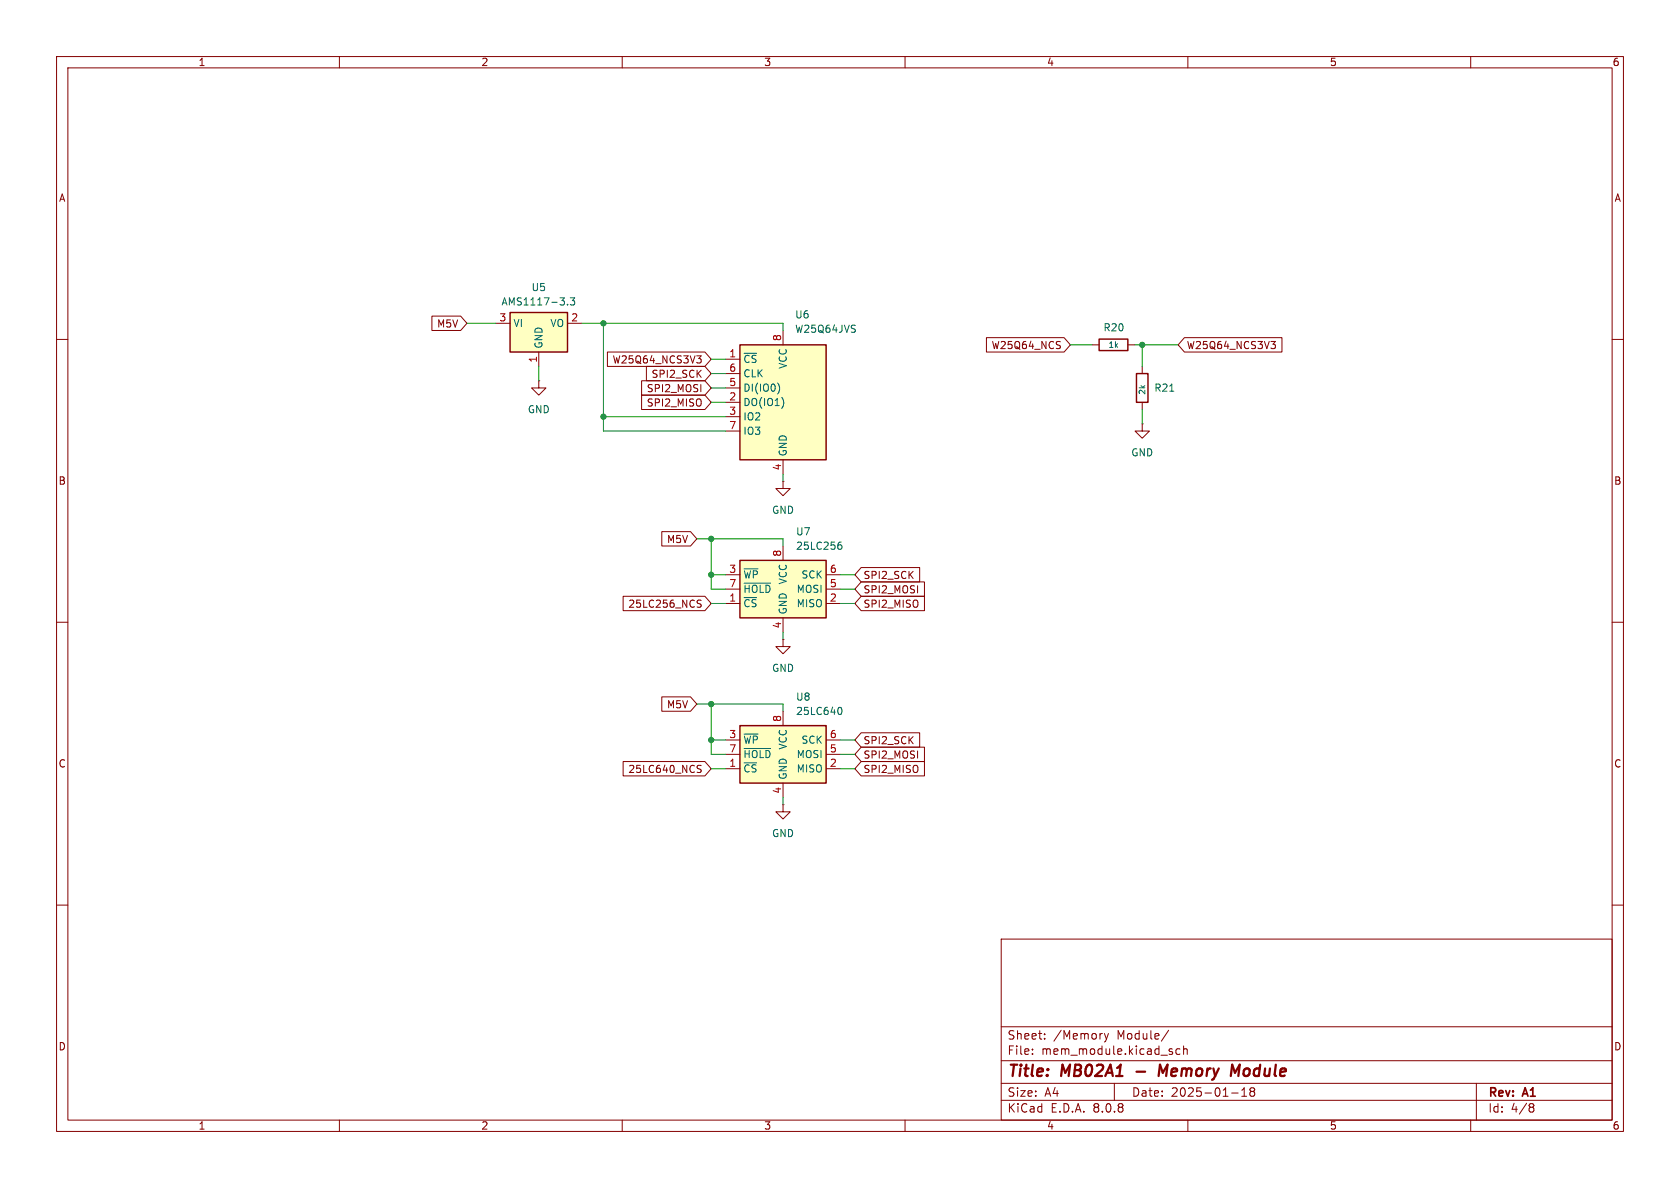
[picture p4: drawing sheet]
<svg xmlns="http://www.w3.org/2000/svg" width="297mm" height="210mm" viewBox="0 0 297 210" stroke-linecap="round" stroke-linejoin="round" font-family="sans-serif">
<g fill="none" stroke="#840000" stroke-width=".18">
<path d="M10 10h277v190h-277zM12 12h273v186h-273zM60 10v2M110 10v2M160 10v2M210 10v2M260 10v2M10 60h2M95.2 67.3v1.3h1.3l-1.3 1.3-1.2-1.3h1.2M95.2 67.3h.1M193 61h1.3M199.4 61h1.3"/>
<path d="M201.9 74.9v1.3h1.3l-1.3 1.3-1.2-1.3h1.2M201.9 74.9h.1M201.9 64.8v1.2M201.9 71.1v1.3M285 60h2M138.4 85.1v1.3h1.3l-1.3 1.2-1.2-1.2h1.2M138.4 85.1h.1M10 110h2M285 110h2M138.4 142.2v1.3h1.3l-1.3 1.3-1.2-1.3h1.2M138.4 142.2h.1M10 160h2"/>
<path d="M177 166h108v32h-108zM285 160h2M60 198v2M110 198v2M160 198v2M177 194.5h108M177 191.5h108M177 187.5h108M177 181.5h108M182.5 186.3v.1M182.5 185.5v.1M184.7 183.6v.1"/>
<path d="M184.7 182.8v.1M195.2 182.7l.4 1M195.6 183.7l-.1 .4-.3 .1M196 182.7l-.4 1M197 191.5v3M206.6 182.1l-1.3 2M207.1 185.9l.2 .2-.2 .3M207.1 185.4l.1 .1M208.6 185.5l-.4-.1-.3 .3v.4l.1 .2h.6M209.2 185.5l.3-.1 .3 .1 .1 .9M209.2 184.9v1.5M210 198v2"/>
<path d="M217.7 193.2h1.2M219.5 193.8h.9M219.5 192.7l.5-.4v1.5M221.2 192.9l-.2 .3v.5l.2 .1 .5-.1 .1-.2-.1-.4-.2-.2M221.2 192.9l-.2-.2 .2-.4 .5 .1 .1 .2-.3 .3M221.2 192.9h.3M260 198v2M261 191.5v6.5M270.6 195.1l.4 .1 .2 .2-.3 .3M270.6 195.7h.3M270.9 195.7l.2 .2 .1 .4-.2 .2-.4 .1"/>
</g>
<path d="M200.9 189.4h1.5M206.4 188.2l-.8 1.4-.5-1.4-.3 2M218.3 189.6l.9-1.4-.3 2" fill="none" stroke="#840000" stroke-width=".4"/>
<path d="M194.3 59.9h5.1v2.1h-5.1zM200.9 66h2v5.1h-2z" fill="none" stroke="#840000" stroke-width=".25"/>
<path d="M206.8 69.2h.7" fill="none" stroke="#006464" stroke-width=".18"/>
<path d="M130.8 61h15.2v20.3h-15.2z" fill="#ffffc2"/>
<path d="M130.8 61h15.2v20.3h-15.2z" fill="none" stroke="#840000" stroke-width=".25"/>
<path d="M138.4 58.4v2.6M128.3 63.5h2.5M128.3 71.1h2.5M128.3 73.7h2.5M128.3 68.6h2.5M128.3 66h2.5M128.3 76.2h2.5M138.4 81.3v2.5" fill="none" stroke="#840000" stroke-width=".18"/>
<path d="M137.5 67.8a1.49 1.49 0 0 1 0 1.8M138.5 70.8v.8" fill="none" stroke="#006464" stroke-width=".18"/>
<path d="M90.2 55.2h10.1v7h-10.1z" fill="#ffffc2"/>
<path d="M90.2 55.2h10.1v7h-10.1z" fill="none" stroke="#840000" stroke-width=".25"/>
<path d="M87.6 57.2h2.6M100.3 57.2h2.6M95.2 62.2v2.6" fill="none" stroke="#840000" stroke-width=".18"/>
<path d="M100.3 53.8v.1M100.8 52.6h.8l-.4 .5 .3 .2v.5l-.1 .1-.6-.1" fill="none" stroke="#006464" stroke-width=".18"/>
<path d="M130.8 128.3h15.2v10.1h-15.2z" fill="#ffffc2"/>
<path d="M130.8 128.3h15.2v10.1h-15.2z" fill="none" stroke="#840000" stroke-width=".25"/>
<path d="M128.3 135.9h2.5M128.3 130.8h2.5M128.3 133.4h2.5M138.4 125.7v2.6M138.4 138.4v2.6M146 135.9h2.6M146 130.8h2.6M146 133.4h2.6" fill="none" stroke="#840000" stroke-width=".18"/>
<path d="M131.5 129.8h2.5M131.5 132.3h4.8M148.3 125.1l.1-.1a.68 .68 0 0 1 .5 .7 .68 .68 0 0 1-.5 .6l-.1-.1" fill="none" stroke="#006464" stroke-width=".18"/>
<path d="M130.8 99.1h15.2v10.1h-15.2z" fill="#ffffc2"/>
<path d="M130.8 99.1h15.2v10.1h-15.2z" fill="none" stroke="#840000" stroke-width=".25"/>
<g fill="none" stroke="#840000" stroke-width=".18">
<path d="M76.4 55.9h5l1.1 1.3-1.1 1.2h-5zM174.4 59.7h13.7l1.1 1.3-1.1 1.2h-13.7zM209.4 59.7h17.2v2.5h-17.2l-1.1-1.2zM107.4 62.2h17.2l1.1 1.3-1.1 1.3h-17.2zM113.4 69.8h11.2l1.1 1.3-1.1 1.3h-11.2zM113.4 67.3h11.2l1.1 1.3-1.1 1.3h-11.2zM114.3 64.8h10.3l1.1 1.2-1.1 1.3h-10.3zM123.2 62.9h.8l-.5 .5 .4 .1 .1 .4-.3 .3h-.3M187.3 60.4h.2M187.4 61.1v.4M224.7 60.4h.8l-.5 .4 .4 .2 .1 .4-.3 .2h-.3M117 94h5.1l1.1 1.3-1.1 1.2h-5.1z"/>
<path d="M138.4 96.5v2.6M110.2 105.4h14.4l1.1 1.3-1.1 1.3h-14.4zM123.4 106.6l.4 .2 .2 .3-.3 .3-.5-.1M123.4 106.1h.6M128.3 106.7h2.5M128.3 101.6h2.5M128.3 104.1h2.5M138.4 113v1.3h1.3l-1.3 1.3-1.2-1.3h1.2M138.4 113h.1M138.4 109.2v2.6M146 106.7h2.6M146 101.6h2.6"/>
<path d="M146 104.1h2.6M152.2 105.4h11.2v2.6h-11.2l-1.1-1.3zM152.2 100.3h10.4v2.6h-10.4l-1.1-1.3zM152.2 102.9h11.2v2.5h-11.2l-1.1-1.3zM110.2 134.6h14.4l1.1 1.3-1.1 1.3h-14.4zM117 123.2h5.1l1.1 1.3-1.1 1.2h-5.1zM123.4 135.8l.4 .2 .2 .3-.3 .3-.5-.1M123.4 135.4h.6M152.2 134.6h11.2v2.6h-11.2l-1.1-1.3zM152.2 132.1h11.2v2.5h-11.2l-1.1-1.2zM152.2 129.5h10.4v2.6h-10.4l-1.1-1.3z"/>
</g>
<path d="M148.4 96.3h.2l.2 .3v.4l-.4 .1M148.7 95.8l-.3 .1M131.5 100.6h2.5M131.5 103.1h4.8" fill="none" stroke="#006464" stroke-width=".18"/>
<g fill="none" stroke="#009600" stroke-width=".18">
<path d="M82.5 57.2h5.1M102.9 57.2h35.5v1.2M106.7 57.2v19h21.6M95.2 64.8v2.5M106.7 73.7h21.6M125.7 66h2.6M125.7 71.1h2.6M125.7 63.5h2.6M125.7 68.6h2.6M189.2 61h3.8M200.7 61h7.6M201.9 61v3.8"/>
<path d="M201.9 72.4v2.5M123.2 95.3h15.2v1.2M125.7 95.3v8.8h2.6M138.4 83.8v1.3M125.7 101.6h2.6M125.7 106.7h2.6M138.4 111.8v1.2M148.6 101.6h2.5M148.6 104.1h2.5M148.6 106.7h2.5M123.2 124.5h15.2v1.2M125.7 124.5v8.9h2.6"/>
<path d="M125.7 135.9h2.6M125.7 130.8h2.6M148.6 135.9h2.5M148.6 130.8h2.5M148.6 133.4h2.5M138.4 141v1.2"/>
</g>
<g fill="#009600" stroke="#009600" stroke-width=".18">
<circle cx="125.7" cy="101.6" r=".46"/>
<circle cx="106.7" cy="57.2" r=".46"/>
<circle cx="106.7" cy="73.7" r=".46"/>
<circle cx="125.7" cy="130.8" r=".46"/>
<circle cx="125.7" cy="124.5" r=".46"/>
<circle cx="125.7" cy="95.3" r=".46"/>
<circle cx="201.9" cy="61" r=".46"/>
</g>
<g font-size="2.8" fill="#840000">
<text x="178" y="190.9">Title:</text>
<text x="187.7" y="190.9">MB02A1</text>
<text x="206.5" y="190.9">Memory</text>
<text x="220.1" y="190.9">Module</text>
</g>
<g font-size="2.1" fill="#840000">
<text x="178" y="184">Sheet:</text>
<text x="186.2" y="184">/Memory</text>
<text x="197.5" y="184">Module/</text>
<text x="178" y="186.7">File:</text>
<text x="184.1" y="186.7">mem_module.kicad_sch</text>
<text x="178" y="196.9">KiCad</text>
<text x="178" y="194.1">Size:</text>
<text x="184.7" y="194.1">A4</text>
<text x="185.7" y="196.9">E.D.A.</text>
<text x="193.3" y="196.9">8.0.8</text>
<text x="200" y="194.1">Date:</text>
<text x="207" y="194.1">2025-01-18</text>
<text x="263" y="194.3">Rev:</text>
<text x="263" y="196.9">Id:</text>
<text x="267.1" y="196.9">4/8</text>
<text x="269.4" y="194.3">A1</text>
</g>
<g font-size="1.8" fill="#840000">
<text x="35" y="11.9">1</text>
<text x="85" y="11.9">2</text>
<text x="135" y="11.9">3</text>
<text x="185" y="11.9">4</text>
<text x="235" y="11.9">5</text>
<text x="285" y="11.9">6</text>
<text x="10.3" y="35.9">A</text>
<text x="285.3" y="35.9">A</text>
<text x="77.2" y="58.1">M5V</text>
<text x="108.2" y="64.5">W25Q64_NCS3V3</text>
<text x="175.2" y="61.9">W25Q64_NCS</text>
<text x="209.7" y="61.9">W25Q64_NCS3V3</text>
<text x="114.2" y="69.5">SPI2_MOSI</text>
<text x="115.1" y="67">SPI2_SCK</text>
<text x="114.2" y="72.1">SPI2_MISO</text>
<text x="10.3" y="85.9">B</text>
<text x="285.3" y="85.9">B</text>
<text x="117.8" y="96.2">M5V</text>
<text x="111" y="107.6">25LC256_NCS</text>
<text x="152.6" y="107.6">SPI2_MISO</text>
<text x="152.6" y="102.6">SPI2_SCK</text>
<text x="152.6" y="105.1">SPI2_MOSI</text>
<text x="117.8" y="125.4">M5V</text>
<text x="152.6" y="131.8">SPI2_SCK</text>
<text x="10.3" y="135.9">C</text>
<text x="111" y="136.8">25LC640_NCS</text>
<text x="152.6" y="136.8">SPI2_MISO</text>
<text x="152.6" y="134.3">SPI2_MOSI</text>
<text x="285.3" y="135.9">C</text>
<text x="10.3" y="185.9">D</text>
<text x="285.3" y="185.9">D</text>
<text x="35" y="199.9">1</text>
<text x="85" y="199.9">2</text>
<text x="135" y="199.9">3</text>
<text x="185" y="199.9">4</text>
<text x="235" y="199.9">5</text>
<text x="285" y="199.9">6</text>
</g>
<g font-size="1.8" fill="#006464">
<text x="93.9" y="51.7">U5</text>
<text x="88.6" y="54.2">AMS1117-3.3</text>
<text x="90.7" y="58">VI</text>
<text x="97.2" y="58">VO</text>
<text x="140.5" y="56.5">U6</text>
<text x="140.5" y="59">W25Q64JVS</text>
<text x="195" y="58.8">R20</text>
<text x="96.1" y="61.7" transform="rotate(-90 96.1 61.7)">GND</text>
<text x="131.3" y="64.4">~{CS}</text>
<text x="139.3" y="65.3" transform="rotate(-90 139.3 65.3)">VCC</text>
<text x="131.3" y="72">DO(IO1)</text>
<text x="131.3" y="69.4">DI(IO0)</text>
<text x="131.3" y="66.9">CLK</text>
<text x="204" y="69.4">R21</text>
<text x="93.2" y="73.3">GND</text>
<text x="131.3" y="74.5">IO2</text>
<text x="131.3" y="77.1">IO3</text>
<text x="139.3" y="80.8" transform="rotate(-90 139.3 80.8)">GND</text>
<text x="199.9" y="80.9">GND</text>
<text x="136.4" y="91">GND</text>
<text x="140.6" y="94.8">U7</text>
<text x="140.6" y="97.4">25LC256</text>
<text x="131.3" y="107.5">~{CS}</text>
<text x="131.3" y="102.5">~{WP}</text>
<text x="131.3" y="105">~{HOLD}</text>
<text x="139.3" y="103.4" transform="rotate(-90 139.3 103.4)">VCC</text>
<text x="140.7" y="107.5">MISO</text>
<text x="140.7" y="105">MOSI</text>
<text x="141.6" y="102.5">SCK</text>
<text x="139.3" y="108.7" transform="rotate(-90 139.3 108.7)">GND</text>
<text x="136.4" y="119">GND</text>
<text x="140.6" y="124.1">U8</text>
<text x="131.3" y="131.7">~{WP}</text>
<text x="140.6" y="126.6">25LC640</text>
<text x="141.6" y="131.7">SCK</text>
<text x="131.3" y="136.8">~{CS}</text>
<text x="131.3" y="134.2">~{HOLD}</text>
<text x="139.3" y="137.9" transform="rotate(-90 139.3 137.9)">GND</text>
<text x="139.3" y="132.6" transform="rotate(-90 139.3 132.6)">VCC</text>
<text x="140.7" y="136.8">MISO</text>
<text x="140.7" y="134.2">MOSI</text>
<text x="136.4" y="148.2">GND</text>
</g>
<g font-size="1.8" fill="#a90000">
<text x="88.2" y="56.9">3</text>
<text x="100.9" y="56.9">2</text>
<text x="95" y="64.2" transform="rotate(-90 95 64.2)">1</text>
<text x="128.8" y="63.2">1</text>
<text x="128.8" y="65.8">6</text>
<text x="138.2" y="60.4" transform="rotate(-90 138.2 60.4)">8</text>
<text x="128.8" y="70.9">2</text>
<text x="128.8" y="68.3">5</text>
<text x="128.8" y="73.4">3</text>
<text x="128.8" y="75.9">7</text>
<text x="138.2" y="83.3" transform="rotate(-90 138.2 83.3)">4</text>
<text x="128.8" y="101.3">3</text>
<text x="138.2" y="98.5" transform="rotate(-90 138.2 98.5)">8</text>
<text x="146.6" y="101.3">6</text>
<text x="128.8" y="106.4">1</text>
<text x="128.8" y="103.9">7</text>
<text x="146.6" y="106.4">2</text>
<text x="146.6" y="103.9">5</text>
<text x="138.2" y="111.2" transform="rotate(-90 138.2 111.2)">4</text>
<text x="128.8" y="130.6">3</text>
<text x="138.2" y="127.7" transform="rotate(-90 138.2 127.7)">8</text>
<text x="146.6" y="130.6">6</text>
<text x="128.8" y="135.6">1</text>
<text x="128.8" y="133.1">7</text>
<text x="146.6" y="135.6">2</text>
<text x="146.6" y="133.1">5</text>
<text x="138.2" y="140.4" transform="rotate(-90 138.2 140.4)">4</text>
</g>
<g font-size="1.4" fill="#006464">
<text x="195.9" y="61.7">1k</text>
<text x="202.7" y="69.9" transform="rotate(-90 202.7 69.9)">2k</text>
</g>
</svg>
